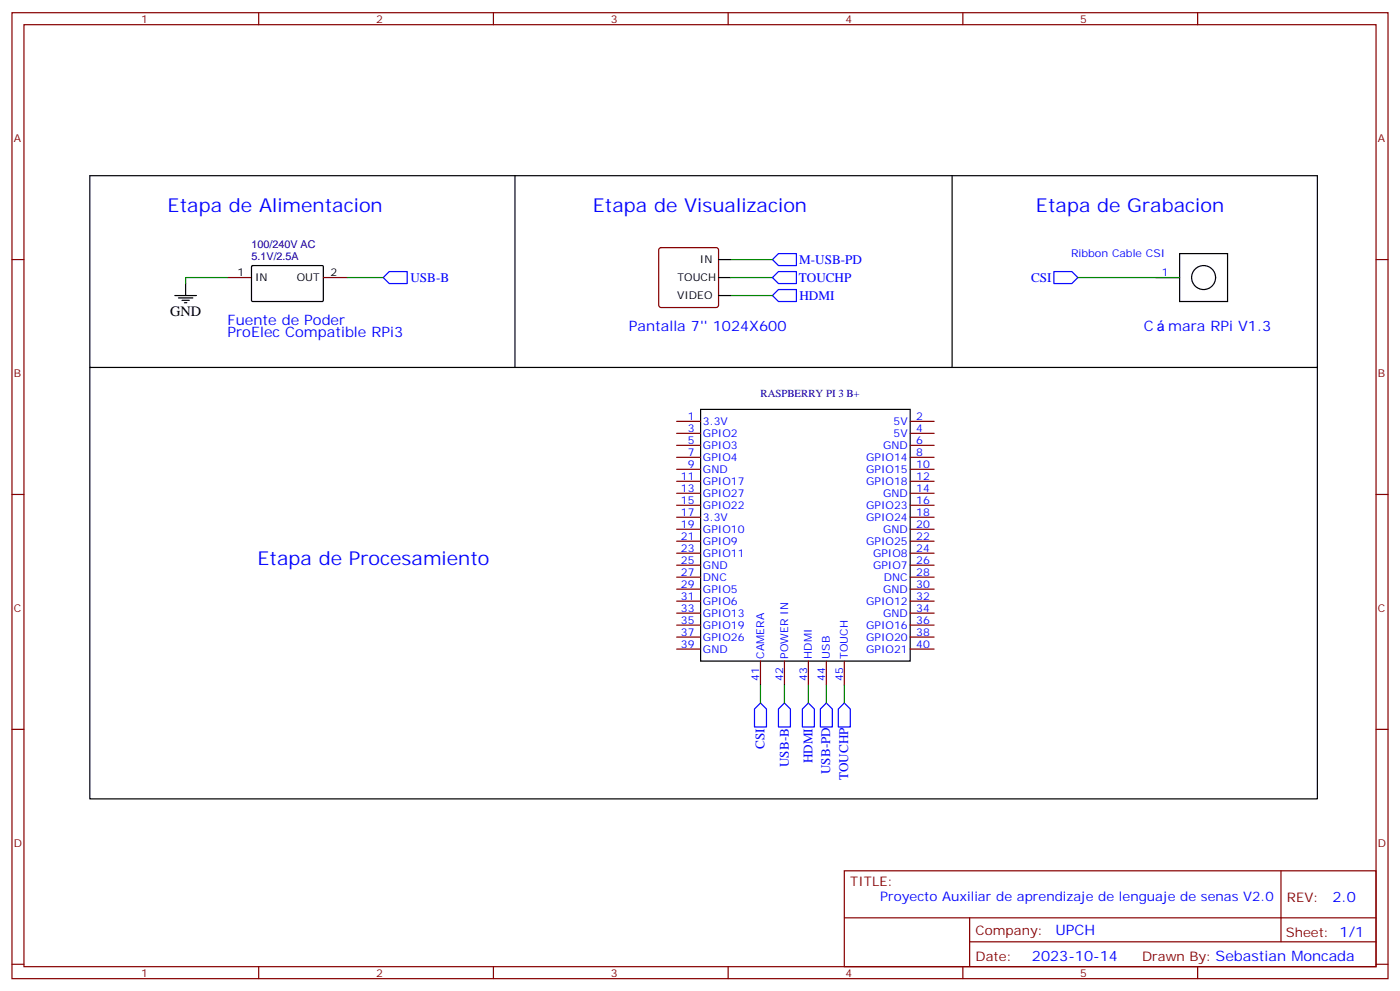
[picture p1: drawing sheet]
<svg xmlns="http://www.w3.org/2000/svg" width="412mm" height="292mm" viewBox="0 0 412 292" stroke-linecap="round" stroke-linejoin="round" font-family="sans-serif">
<g fill="none" stroke="#870000" stroke-width=".35">
<path d="M3.5 3.7h405.4v284.4h-405.4zM7.1 7.3h398.2v277.3h-398.2zM76.2 3.7v3.6M145.3 3.7v3.6M214.5 3.7v3.6M283.6 3.7v3.6M352.8 3.7v3.6M3.5 76.4h3.6M194.3 73.1l.4-.2h16.3l.5 .2 .2 .5v16.2l-.3 .5-.4 .2h-16.3l-.5-.2-.2-.5v-16.2zM405.3 76.4h3.6M67 81.7h7.1M95.2 81.7h7.1"/>
<path d="M340.4 81.7h7.1M199.3 127.6h7.1M199.3 131.1h7.1M199.3 134.6h7.1M199.3 138.1h7.1M199.3 124h7.1M268.1 127.6h7.1M268.1 131.1h7.1M268.1 134.6h7.1M268.1 138.1h7.1M268.1 124h7.1M3.5 145.6h3.6"/>
<path d="M199.3 141.7h7.1M199.3 145.2h7.1M199.3 148.7h7.1M199.3 152.3h7.1M199.3 155.8h7.1M199.3 159.3h7.1M268.1 141.7h7.1M268.1 145.2h7.1M268.1 148.7h7.1M268.1 152.3h7.1M268.1 155.8h7.1M268.1 159.3h7.1"/>
<path d="M405.3 145.6h3.6M199.3 162.8h7.1M199.3 166.4h7.1M199.3 169.9h7.1M199.3 173.4h7.1M199.3 177h7.1M268.1 162.8h7.1M268.1 166.4h7.1M268.1 169.9h7.1M268.1 173.4h7.1M268.1 177h7.1M199.3 180.5h7.1"/>
<path d="M199.3 184h7.1M199.3 187.5h7.1M199.3 191.1h7.1M224 194.6v7M231.1 194.6v7M238.1 194.6v7M243.4 194.6v7M248.7 194.6v7M268.1 180.5h7.1M268.1 184h7.1M268.1 187.5h7.1M268.1 191.1h7.1"/>
<path d="M3.5 214.7h3.6M405.3 214.7h3.6M248.7 256.3h156.6v28.3h-156.6zM377.3 256.4v20.8M248.7 270.2h156.5M285.6 277.2h119.6M285.6 270.2v14.1M3.5 283.8h3.6M76.2 284.6v3.5M145.3 284.6v3.5M214.5 284.6v3.5M283.6 284.6v3.5"/>
<path d="M352.8 284.6v3.5M405.3 283.8h3.6"/>
</g>
<g fill="none" stroke="#000" stroke-width=".35">
<path d="M26.5 51.7h361.6v56.5h-361.6zM151.7 51.7v56.5M280.5 51.7v56.5M74.1 78.4l.3-.2h20.7l.1 .3v10.1l-.3 .2-20.6-.1-.2-.3zM211.7 76.4h3.5M347.5 74.6h14.1v14.2h-14.1zM51.5 87h6.4M52.6 87.7h4.2M53.6 88.4h2.1M54.3 89.1h.7M54.7 83.5v3.5M211.7 87h3.5"/>
<path d="M211.7 81.7h3.5M26.5 108.2v127h361.6v-127M206.4 120.5h61.7v74.1h-61.7z"/>
<circle cx="354.5" cy="81.7" r="3.5"/>
</g>
<path d="M229.3 74.6h5.3v3.6h-5.3l-1.8-1.8zM310.4 79.9h5.3l1.8 1.8-1.8 1.8h-5.3zM112.9 81.7l1.8-1.8h5.2v3.6h-5.2zM227.5 87l1.8-1.8h5.3v3.6h-5.3zM227.5 81.7l1.8-1.8h5.3v3.6h-5.3zM224 206.9l1.8 1.8v5.3h-3.6v-5.3zM231.1 206.9l1.7 1.8v5.3h-3.5v-5.3zM238.1 206.9l1.8 1.8v5.3h-3.5v-5.3zM243.4 206.9l1.8 1.8v5.3h-3.5v-5.3zM248.7 206.9l1.8 1.8v5.3h-3.6v-5.3z" fill="none" stroke="#00f" stroke-width=".35"/>
<path d="M215.2 76.4h12.3M67 81.7h-12.3v1.8M102.3 81.7h10.6M215.2 87h12.3M215.2 81.7h12.3M317.5 81.7h30M224 201.6v5.3M231.1 201.6v5.3M238.1 201.6v5.3M243.4 201.6v5.3M248.7 201.6v5.3" fill="none" stroke="#008700" stroke-width=".35"/>
<g font-size="5.6" fill="#00f">
<text x="49.4" y="62.3">Etapa de Alimentacion</text>
<text x="174.6" y="62.3">Etapa de Visualizacion</text>
<text x="305.2" y="62.3">Etapa de Grabacion</text>
<text x="75.8" y="166.4">Etapa de Procesamiento</text>
</g>
<text font-size="4.2" x="50.1" y="93.1">GND</text>
<g font-size="4.2" fill="#00f">
<text x="67" y="95.8">Fuente de Poder</text>
<text x="67" y="99.3">ProElec Compatible RPi3</text>
<text x="185.2" y="97.6">Pantalla 7'' 1024X600</text>
<text x="336.9" y="97.6">C</text>
<text x="344.1" y="97.6">mara RPi V1.3</text>
<text x="392.5" y="265.6">2.0</text>
<text x="310.9" y="275.2">UPCH</text>
<text x="304" y="283">2023-10-14</text>
</g>
<g font-size="3.9" fill="#00f">
<text x="235.4" y="77.8">M-USB-PD</text>
<text x="120.9" y="83">USB-B</text>
<text x="235.3" y="83">TOUCHP</text>
<text x="303.8" y="82.9">CSI</text>
<text x="235.5" y="88.3">HDMI</text>
<text x="225.2" y="220.6" transform="rotate(-90 225.2 220.6)">CSI</text>
<text x="232.3" y="225.8" transform="rotate(-90 232.3 225.8)">USB-B</text>
<text x="239.3" y="224.7" transform="rotate(-90 239.3 224.7)">HDMI</text>
<text x="244.5" y="227.9" transform="rotate(-90 244.5 227.9)">USB-PD</text>
<text x="249.9" y="229.7" transform="rotate(-90 249.9 229.7)">TOUCHP</text>
<text x="259.3" y="265.1">Proyecto Auxiliar de aprendizaje de lenguaje de senas V2.0</text>
</g>
<g font-size="3.9" fill="#800">
<text x="250.5" y="260.9">TITLE:</text>
<text x="379.1" y="265.6">REV:</text>
<text x="287.4" y="275.1">Company:</text>
<text x="378.7" y="275.7">Sheet: 1/1</text>
<text x="287.4" y="282.8">Date:</text>
<text x="336.4" y="282.9">Drawn By: Sebastian Moncada</text>
</g>
<g font-size="3.2" fill="#800">
<text x="41.6" y="6.7">1</text>
<text x="110.8" y="6.7">2</text>
<text x="179.9" y="6.7">3</text>
<text x="249.1" y="6.7">4</text>
<text x="318.2" y="6.7">5</text>
<text x="4.1" y="41.8">A</text>
<text x="405.9" y="41.8">A</text>
<text x="4.1" y="111">B</text>
<text x="405.9" y="111">B</text>
<text x="4.1" y="180.1">C</text>
<text x="405.9" y="180.1">C</text>
<text x="4.1" y="249.3">D</text>
<text x="405.9" y="249.3">D</text>
<text x="41.6" y="287.5">1</text>
<text x="110.8" y="287.5">2</text>
<text x="179.9" y="287.5">3</text>
<text x="249.1" y="287.5">4</text>
<text x="318.2" y="287.5">5</text>
</g>
<g font-size="3.2" fill="#000080">
<text x="74.1" y="72.9">100/240V AC</text>
<text x="74.1" y="76.4">5.1V/2.5A</text>
<text x="224" y="117">RASPBERRY PI 3 B+</text>
</g>
<g font-size="3.2">
<text x="206.2" y="77.5">IN</text>
<text x="69.9" y="81.4">1</text>
<text x="75.1" y="82.8">IN</text>
<text x="87.4" y="82.8">OUT</text>
<text x="97.4" y="81.4">2</text>
<text x="199.6" y="82.8">TOUCH</text>
<text x="199.4" y="88.1">VIDEO</text>
</g>
<g font-size="3.2" fill="#00f">
<text x="315.5" y="75.7">Ribbon Cable CSI</text>
<text x="342.2" y="81.4">1</text>
<text x="202.6" y="123.7">1</text>
<text x="207.1" y="125.1">3.3V</text>
<text x="263.2" y="125.1">5V</text>
<text x="269.9" y="123.7">2</text>
<text x="202.6" y="127.2">3</text>
<text x="202.6" y="130.7">5</text>
<text x="207.1" y="128.6">GPIO2</text>
<text x="263.2" y="128.6">5V</text>
<text x="269.9" y="127.2">4</text>
<text x="269.9" y="130.7">6</text>
<text x="202.6" y="134.3">7</text>
<text x="202.6" y="137.8">9</text>
<text x="207.1" y="132.2">GPIO3</text>
<text x="207.1" y="135.7">GPIO4</text>
<text x="255.2" y="135.7">GPIO14</text>
<text x="260.1" y="132.2">GND</text>
<text x="269.9" y="134.3">8</text>
<text x="269.9" y="137.8">10</text>
<text x="200.6" y="141.3">11</text>
<text x="207.1" y="139.2">GND</text>
<text x="207.1" y="142.7">GPIO17</text>
<text x="255.2" y="139.2">GPIO15</text>
<text x="255.2" y="142.7">GPIO18</text>
<text x="269.9" y="141.3">12</text>
<text x="200.6" y="144.9">13</text>
<text x="200.6" y="148.4">15</text>
<text x="207.1" y="146.3">GPIO27</text>
<text x="207.1" y="149.8">GPIO22</text>
<text x="255.2" y="149.8">GPIO23</text>
<text x="260.1" y="146.3">GND</text>
<text x="269.9" y="144.9">14</text>
<text x="269.9" y="148.4">16</text>
<text x="200.6" y="151.9">17</text>
<text x="200.6" y="155.4">19</text>
<text x="207.1" y="153.3">3.3V</text>
<text x="255.2" y="153.3">GPIO24</text>
<text x="269.9" y="151.9">18</text>
<text x="269.9" y="155.4">20</text>
<text x="200.6" y="159">21</text>
<text x="207.1" y="156.8">GPIO10</text>
<text x="207.1" y="160.4">GPIO9</text>
<text x="255.2" y="160.4">GPIO25</text>
<text x="260.1" y="156.8">GND</text>
<text x="269.9" y="159">22</text>
<text x="200.6" y="162.5">23</text>
<text x="200.6" y="166">25</text>
<text x="207.1" y="163.9">GPIO11</text>
<text x="207.1" y="167.4">GND</text>
<text x="257.2" y="163.9">GPIO8</text>
<text x="257.2" y="167.4">GPIO7</text>
<text x="269.9" y="162.5">24</text>
<text x="269.9" y="166">26</text>
<text x="200.6" y="169.5">27</text>
<text x="200.6" y="173.1">29</text>
<text x="207.1" y="171">DNC</text>
<text x="260.4" y="171">DNC</text>
<text x="269.9" y="169.5">28</text>
<text x="269.9" y="173.1">30</text>
<text x="200.6" y="176.6">31</text>
<text x="207.1" y="174.5">GPIO5</text>
<text x="207.1" y="178">GPIO6</text>
<text x="255.2" y="178">GPIO12</text>
<text x="260.1" y="174.5">GND</text>
<text x="269.9" y="176.6">32</text>
<text x="200.6" y="180.1">33</text>
<text x="200.6" y="183.7">35</text>
<text x="207.1" y="181.5">GPIO13</text>
<text x="207.1" y="185.1">GPIO19</text>
<text x="255.2" y="185.1">GPIO16</text>
<text x="260.1" y="181.5">GND</text>
<text x="269.9" y="180.1">34</text>
<text x="269.9" y="183.7">36</text>
<text x="200.6" y="187.2">37</text>
<text x="200.6" y="190.7">39</text>
<text x="207.1" y="188.6">GPIO26</text>
<text x="255.2" y="188.6">GPIO20</text>
<text x="269.9" y="187.2">38</text>
<text x="269.9" y="190.7">40</text>
<text x="207.1" y="192.1">GND</text>
<text x="225.1" y="193.9" transform="rotate(-90 225.1 193.9)">CAMERA</text>
<text x="232.1" y="193.9" transform="rotate(-90 232.1 193.9)">POWER IN</text>
<text x="239.2" y="193.9" transform="rotate(-90 239.2 193.9)">HDMI</text>
<text x="244.5" y="193.9" transform="rotate(-90 244.5 193.9)">USB</text>
<text x="249.8" y="193.9" transform="rotate(-90 249.8 193.9)">TOUCH</text>
<text x="255.2" y="192.1">GPIO21</text>
<text x="223.7" y="200.4" transform="rotate(-90 223.7 200.4)">41</text>
<text x="230.7" y="200.4" transform="rotate(-90 230.7 200.4)">42</text>
<text x="237.8" y="200.4" transform="rotate(-90 237.8 200.4)">43</text>
<text x="243.1" y="200.4" transform="rotate(-90 243.1 200.4)">44</text>
<text x="248.4" y="200.4" transform="rotate(-90 248.4 200.4)">45</text>
</g>
</svg>
